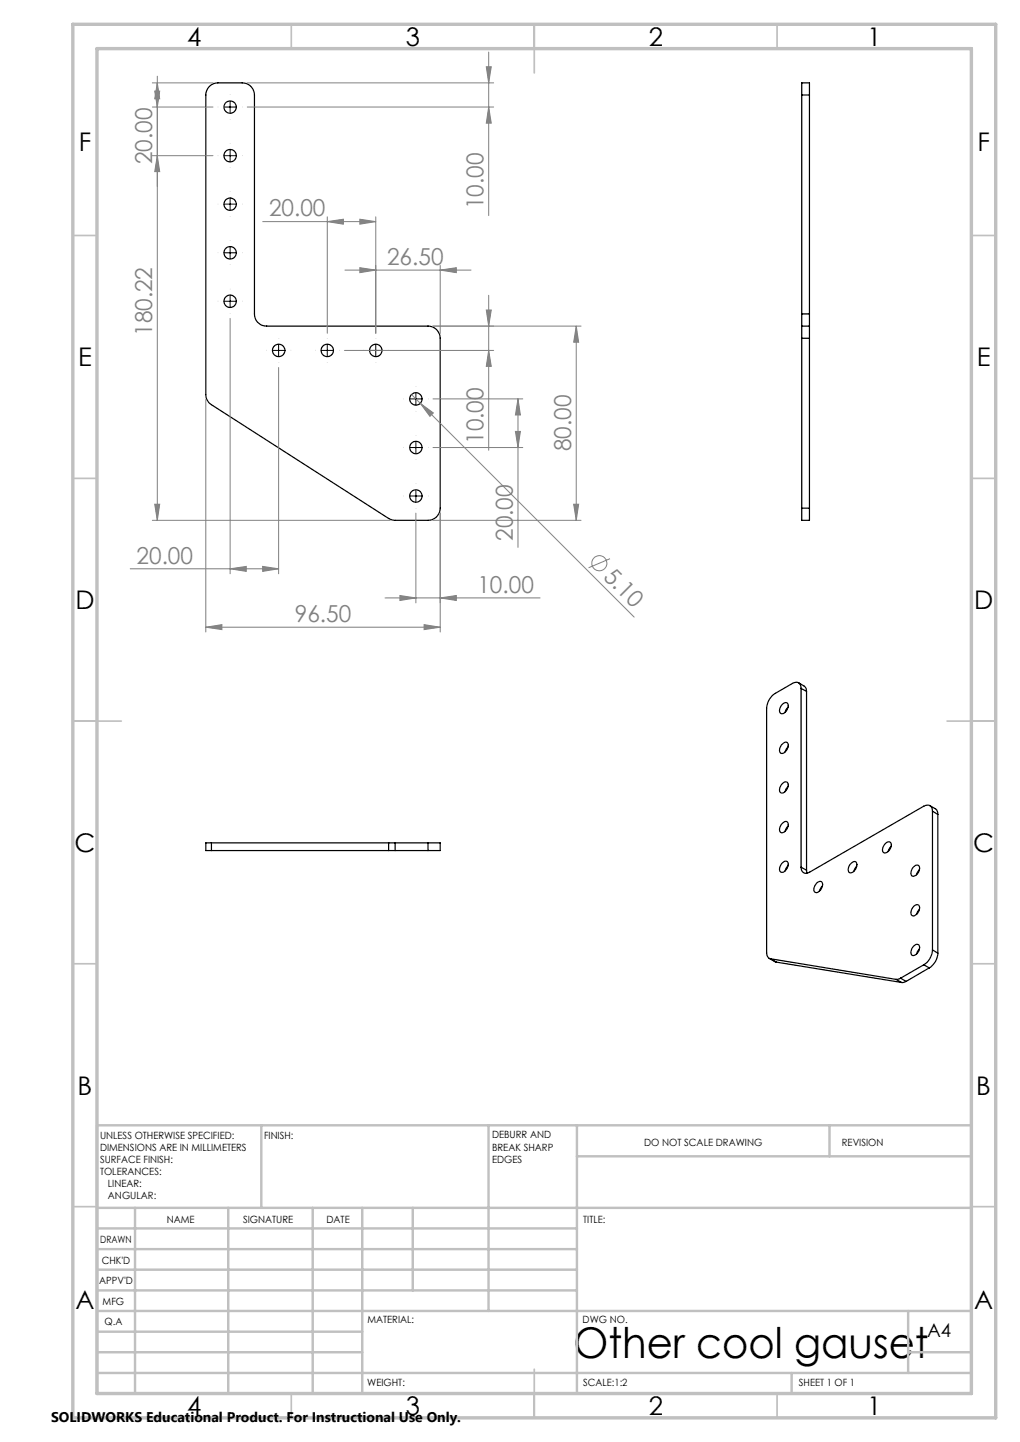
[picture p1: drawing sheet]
<svg xmlns="http://www.w3.org/2000/svg" width="210mm" height="297mm" viewBox="0 0 210 297" stroke-linecap="round" stroke-linejoin="round" font-family="sans-serif">
<g fill="none" stroke="#000" stroke-width=".25">
<path d="M43 18a2.42 2.42 0 0 1 1.9-.9h5a2.5 2.5 0 0 1 2.5 2.5v45.1a2.45 2.45 0 0 0 2.5 2.5h33.2a2.51 2.51 0 0 1 2.5 2.5v35a2.51 2.51 0 0 1-2.5 2.5h-6.9l-.9-.2-36.8-23.6a2.46 2.46 0 0 1-1.1-2.1v-61.7l.1-.9zM165.1 19.6v-2.5h1.6v2.5M165.1 19.6v45.1M165.1 19.6h1.6M166.7 19.6v45.1M165.1 67.2v2.5M165.1 64.7v2.5M165.1 67.2h1.6M165.1 69.7h1.6M165.1 69.7v35M165.1 64.7h1.6M166.7 67.2v2.5"/>
<path d="M166.7 64.7v2.5M166.7 69.7v35M165.1 104.7v2.5h1.6v-2.5M165.1 104.7h1.6M160.9 153.5l.2-.3a.66 .66 0 0 1 .9-.3 .66 .66 0 0 1 .3 .9 1.5 1.5 0 0 1-1.6 1.3l-.2-.6zM161.1 145.1a.66 .66 0 0 1 .8-.4 .66 .66 0 0 1 .4 .9 1.43 1.43 0 0 1-1.6 1.3 1.4 1.4 0 0 1 .4-1.8zM162.2 153.8l-.6 1.1M162.2 145.7l-.4 .5-.2 .5M164.4 140.6l1.4 .9 .3 .9M164.9 141.8a1.07 1.07 0 0 0-.5-1.2 1.07 1.07 0 0 0-1.2 .2l-3.6 2a3.8 3.8 0 0 0-1.8 3.1v50.3a1.14 1.14 0 0 0 .9 1.3M164.9 141.8v36.8M164.9 141.8l1.2 .6"/>
<path d="M166.1 142.4v36.8M43.5 173.6h-1.1v1.6h1.1M43.5 173.6h36.5M43.5 175.2h36.5M43.5 173.6v1.6M80 173.6h1.4M80 175.2h1.4M80 173.6v1.6M81.4 173.6v1.6M81.4 173.6h6.7M81.4 175.2h6.7M88.1 173.6h2.5v1.6h-2.5"/>
<path d="M88.1 173.6v1.6M161.1 161.4a.66 .66 0 0 1 .8-.3 .66 .66 0 0 1 .4 .8 1.43 1.43 0 0 1-1.6 1.4 1.4 1.4 0 0 1 .4-1.9zM161.1 169.6a.66 .66 0 0 1 .9-.4 .66 .66 0 0 1 .3 .9 1.5 1.5 0 0 1-1.6 1.3 1.4 1.4 0 0 1 .4-1.8zM161.1 177.7a.66 .66 0 0 1 .8-.3 .66 .66 0 0 1 .4 .9 1.43 1.43 0 0 1-1.6 1.3 1.4 1.4 0 0 1 .4-1.9zM162.2 178.3l-.4 .6-.2 .5M162.2 170.1l-.6 1.1M162.2 162l-.4 .5-.2 .6M164.9 178.6l1.2 .6M166.1 179.2v.6M175.2 177.8a.64 .64 0 0 1 .9-.3 .64 .64 0 0 1 .3 .9 1.44 1.44 0 0 1-1.6 1.3 1.47 1.47 0 0 1 .4-1.9zM176.4 178.4l-.6 1.1M182.3 173.7a.7 .7 0 0 1 1-.2 .7 .7 0 0 1 .1 1.1 1.27 1.27 0 0 1-1.5 1 1.4 1.4 0 0 1 .4-1.9z"/>
<path d="M183.5 174.3l-.7 1.1M188.1 178.5a.66 .66 0 0 1 .9-.3 .66 .66 0 0 1 .3 .9 1.43 1.43 0 0 1-1.6 1.3 1.52 1.52 0 0 1 .4-1.9zM189.3 179.1l-.6 1.1M191.5 165.9l1.4 .9 .2 .9M192 167.1a1.1 1.1 0 0 0-.6-1.2 1.1 1.1 0 0 0-1.2 .1l-23.5 13.6a1.08 1.08 0 0 1-1.3 .1 1.08 1.08 0 0 1-.5-1.1M192 167.1v28.5M192 167.1l1.1 .6M193.1 167.7v28.6M158.4 197.4l1.4 .8M158.7 197.5l25.8 4.2M158.7 197.5l1.1 .7M159.8 198.2l25.8 4.1"/>
<path d="M168.1 181.9a.7 .7 0 0 1 1.1-.3 .7 .7 0 0 1 .1 1.1 1.27 1.27 0 0 1-1.5 1.1 1.4 1.4 0 0 1 .3-1.9zM169.3 182.5l-.6 1M188.1 194.9a.66 .66 0 0 1 .9-.4 .66 .66 0 0 1 .3 .9 1.43 1.43 0 0 1-1.6 1.3 1.52 1.52 0 0 1 .4-1.8zM188.1 186.7a.66 .66 0 0 1 .9-.3 .66 .66 0 0 1 .3 .9 1.59 1.59 0 0 1-1.4 1.3 1.07 1.07 0 0 1 0-1.7zM189.3 195.5l-.6 1M189.3 187.3l-.6 1M190.2 198.7l1.1 .7M190.2 198.7l-4.8 2.8M191.3 199.4l-4.8 2.7M192 195.6a3.9 3.9 0 0 1-1.8 3.1M192 195.6l1.1 .7M193.1 196.3a3.6 3.6 0 0 1-1.8 3.1"/>
<path d="M184.5 201.7l1.1 .6M185.4 201.5l-.9 .2M185.4 201.5l1.1 .6M186.5 202.1l-.9 .2"/>
<circle cx="47.4" cy="32.1" r="1.28"/>
<circle cx="47.4" cy="22.1" r="1.27"/>
<circle cx="47.4" cy="52.1" r="1.28"/>
<circle cx="47.4" cy="42.1" r="1.27"/>
<circle cx="47.4" cy="62.1" r="1.28"/>
<circle cx="57.4" cy="72.2" r="1.28"/>
<circle cx="67.4" cy="72.2" r="1.28"/>
<circle cx="77.4" cy="72.2" r="1.28"/>
<circle cx="85.6" cy="82.2" r="1.28"/>
<circle cx="85.6" cy="92.2" r="1.26"/>
<circle cx="85.6" cy="102.2" r="1.28"/>
</g>
<g fill="none" stroke="#808080" stroke-width=".21">
<path d="M31.4 17.1h12.5M31.9 18.8h1l-.5 3.2zM32.4 17.1l.5 3.3h-1zM32.4 15.7v91.5M50.9 17.1h50.7M100.1 13.8h1l-.5 3.3zM100.6 10.7v33.7M31.4 22h12.5M31.4 32.1h12.5M32.4 32.1l.5 3.2h-1zM50.9 22h50.7M100.6 22l.5 3.4h-1z"/>
<path d="M54.1 45.6h23.3M67.4 45.6l3.3-.4v1zM67.4 44.7v23.9M71 55.6h26M74.1 55.1l3.3 .5-3.3 .6zM74.1 45.2l3.3 .4-3.3 .6zM77.4 44.7v23.9M90.6 55.6l3.3-.5v1.1zM90.6 54.6v14.1M47.4 65.6v52.6M57.4 75.7v42.5M70.9 72.2h30.7"/>
<path d="M100.1 63.8h1l-.5 3.4zM100.6 60.8v31.9M100.6 72.2l.5 3.3h-1zM118.6 67.2l.5 3.3h-1zM118.6 67.2v40M119.6 67.2h-30.5M42.4 82.3v47.9M84.7 81.3l1.8 1.8M86.5 83.1l2.7 2-.7 .7zM86.5 83.1l44.1 44M89.1 82.2h18.5M89.1 92.2h18.5"/>
<path d="M106.1 88.9h1l-.5 3.3zM106.6 82.2l.5 3.3h-1zM106.6 82.2v30.5M26.8 117.2h30.6M31.4 107.2h49M31.9 103.9h1l-.5 3.3zM47.4 117.2l3.3-.5v1zM54.1 116.7l3.3 .5-3.3 .5zM85.6 105.7v18.5M89.1 107.2h30.5M90.6 105.7v24.5M118.1 103.9h1l-.5 3.3z"/>
<path d="M125.6 115.1l-4.4 1.8M42.4 129.2l3.3-.5v1zM42.4 129.2h48.2M79.3 123.2h31.9M82.3 122.7l3.3 .5-3.3 .5zM87.3 128.7l3.3 .5-3.3 .5zM90.6 123.2l3.3-.5v1z"/>
<circle cx="123.4" cy="116" r="1.57"/>
</g>
<g fill="none" stroke="#000" stroke-width=".21" stroke-dasharray="15.2 1.3 1.3 1.3" stroke-linecap="butt">
<path d="M47.4 24.5v.1M47.4 34.5v.1M47.4 44.5v.1M47.4 54.5v.1M47.4 64.5v.1M57.4 69.7v-.1M67.4 69.7v-.1M77.4 69.7v-.1M85.6 79.7v-.1M85.6 99.7v-.1M85.6 89.7v-.1M88.1 92.2h.1"/>
<path d="M88.1 82.2h.1M88.1 102.2h.1"/>
</g>
<g fill="none" stroke="#000" stroke-width=".21">
<path d="M46.1 22h2.5M46.1 32.1h2.5M47.4 20.8v2.5M47.4 30.8v2.5M46.1 42h2.5M46.1 52.1h2.5M47.4 40.8v2.5M47.4 50.8v2.5M46.1 62.1h2.5M47.4 60.8v2.5M56.1 72.2h2.5M57.4 70.9v2.5"/>
<path d="M66.1 72.2h2.5M67.4 70.9v2.5M76.1 72.2h2.5M77.4 70.9v2.5M84.4 92.2h2.5M84.4 82.2h2.5M85.6 80.9v2.5M85.6 90.9v2.5M84.4 102.2h2.5M85.6 100.9v2.5"/>
</g>
<g fill="none" stroke="#c0c0c0" stroke-width=".35">
<path d="M60 5v5M110 5v10M160 5v5M15 48.5h5M200 48.5h5M15 98.5h5M200 98.5h5M15 148.5h10M195 148.5h10M15 198.5h5M200 198.5h5M15 248.5h5"/>
<path d="M200 248.5h5M60 287v5M110 282v10M160 287v5"/>
</g>
<g fill="none" stroke="#c0c0c0" stroke-width=".5">
<path d="M53.8 231.8v17M100.6 231.8v38.2M118.8 231.8v55.2M118.8 238.2h81.2M170.8 231.8v6.4M200 231.8h-180v55.2M20 248.8h180M20 257.3h98.8M20 253h98.8M27.8 248.8v38.2M47 248.8v38.2M64.4 248.8v38.2"/>
<path d="M74.6 248.8v38.2M85 248.8v17M20 265.8h98.8M20 261.5h98.8M20 278.5h54.6M20 274.3h54.6M20 270h180M187 278.5h13M187 270v12.8M20 282.8h180M163 282.8v4.2"/>
</g>
<path d="M15 5h190v287h-190zM20 10h180v277h-180z" fill="none" stroke="#c0c0c0" stroke-width=".7"/>
<g fill="#808080">
<path d="M86.5 83.1l2.7 2-.7 .7z"/>
<path d="M74.1 45.2l3.3 .4-3.3 .6zM67.4 45.6l3.3-.4v1zM54.1 116.7l3.3 .5-3.3 .5zM47.4 117.2l3.3-.5v1z"/>
<path d="M82.3 122.7l3.3 .5-3.3 .5zM90.6 123.2l3.3-.5v1zM74.1 55.1l3.3 .5-3.3 .6zM90.6 55.6l3.3-.5v1.1z"/>
<path d="M42.4 129.2l3.3-.5v1zM87.3 128.7l3.3 .5-3.3 .5z"/>
<path d="M100.6 72.2l.5 3.3h-1zM100.1 63.8h1l-.5 3.4zM100.6 22l.5 3.4h-1zM100.1 13.8h1l-.5 3.3zM32.4 32.1l.5 3.2h-1zM31.9 18.8h1l-.5 3.2z"/>
<path d="M118.6 67.2l.5 3.3h-1zM118.1 103.9h1l-.5 3.3zM106.6 82.2l.5 3.3h-1zM106.1 88.9h1l-.5 3.3zM32.4 17.1l.5 3.3h-1zM31.9 103.9h1l-.5 3.3z"/>
</g>
<text font-size="8.7" x="118.1" y="279.6">Other cool gauset</text>
<g font-size="5.3">
<text x="38.5" y="9.5">4</text>
<text x="83.5" y="9.5">3</text>
<text x="133.6" y="9.5">2</text>
<text x="178.6" y="9.5">1</text>
<text x="16.2" y="31.2">F</text>
<text x="201.2" y="31.2">F</text>
<text x="16.1" y="75.4">E</text>
<text x="201.1" y="75.4">E</text>
<text x="15.5" y="125.4">D</text>
<text x="200.5" y="125.4">D</text>
<text x="15.4" y="175.5">C</text>
<text x="200.4" y="175.5">C</text>
<text x="16" y="225.5">B</text>
<text x="201" y="225.5">B</text>
<text x="15.5" y="269.7">A</text>
<text x="200.5" y="269.7">A</text>
<text x="38.5" y="291.4">4</text>
<text x="83.5" y="291.4">3</text>
<text x="133.6" y="291.4">2</text>
<text x="178.6" y="291.4">1</text>
</g>
<g font-size="4.8" fill="#808080">
<text x="31.3" y="33.8" transform="rotate(-90 31.3 33.8)">20.00</text>
<text x="55.4" y="44.6">20.00</text>
<text x="99.6" y="43.1" transform="rotate(-90 99.6 43.1)">10.00</text>
<text x="79.7" y="54.5">26.50</text>
<text x="31.3" y="69.2" transform="rotate(-90 31.3 69.2)">180.22</text>
<text x="99.6" y="91.4" transform="rotate(-90 99.6 91.4)">10.00</text>
<text x="117.6" y="93" transform="rotate(-90 117.6 93)">80.00</text>
<text x="105.6" y="111.4" transform="rotate(-90 105.6 111.4)">20.00</text>
<text x="28.1" y="116.1">20.00</text>
<text x="124.1" y="119" transform="rotate(45 124.1 119)">5.10</text>
<text x="98.3" y="122.1">10.00</text>
<text x="60.7" y="128.1">96.50</text>
</g>
<text font-size="3.9" x="190.9" y="275.5">A4</text>
<text font-size="2.9" x="10.5" y="292.9">SOLIDWORKS Educational Product. For Instructional Use Only.</text>
<g font-size="2.1">
<text x="20.6" y="234.6">UNLESS OTHERWISE SPECIFIED:</text>
<text x="20.6" y="237.1">DIMENSIONS ARE IN MILLIMETERS</text>
<text x="20.6" y="239.5">SURFACE FINISH:</text>
<text x="54.4" y="234.5">FINISH:</text>
<text x="101.3" y="234.5">DEBURR AND</text>
<text x="101.3" y="237">BREAK SHARP</text>
<text x="101.3" y="239.5">EDGES</text>
<text x="132.6" y="235.9">DO NOT SCALE DRAWING</text>
<text x="173.3" y="236.1">REVISION</text>
<text x="20.6" y="242">TOLERANCES:</text>
<text x="22.2" y="244.5">LINEAR:</text>
<text x="22.2" y="247">ANGULAR:</text>
<text x="34.3" y="252">NAME</text>
<text x="50" y="251.9">SIGNATURE</text>
<text x="67.2" y="251.9">DATE</text>
<text x="120.1" y="251.9">TITLE:</text>
<text x="20.6" y="256.1">DRAWN</text>
<text x="20.9" y="260.3">CHK'D</text>
<text x="20.4" y="264.4">APPV'D</text>
<text x="21.1" y="268.8">MFG</text>
<text x="21.5" y="273">Q.A</text>
<text x="75.6" y="272.5">MATERIAL:</text>
<text x="120" y="272.5">DWG NO.</text>
<text x="75.6" y="285.5">WEIGHT:</text>
<text x="120.1" y="285.6">SCALE:1:2</text>
<text x="164.5" y="285.6">SHEET 1 OF 1</text>
</g>
</svg>
